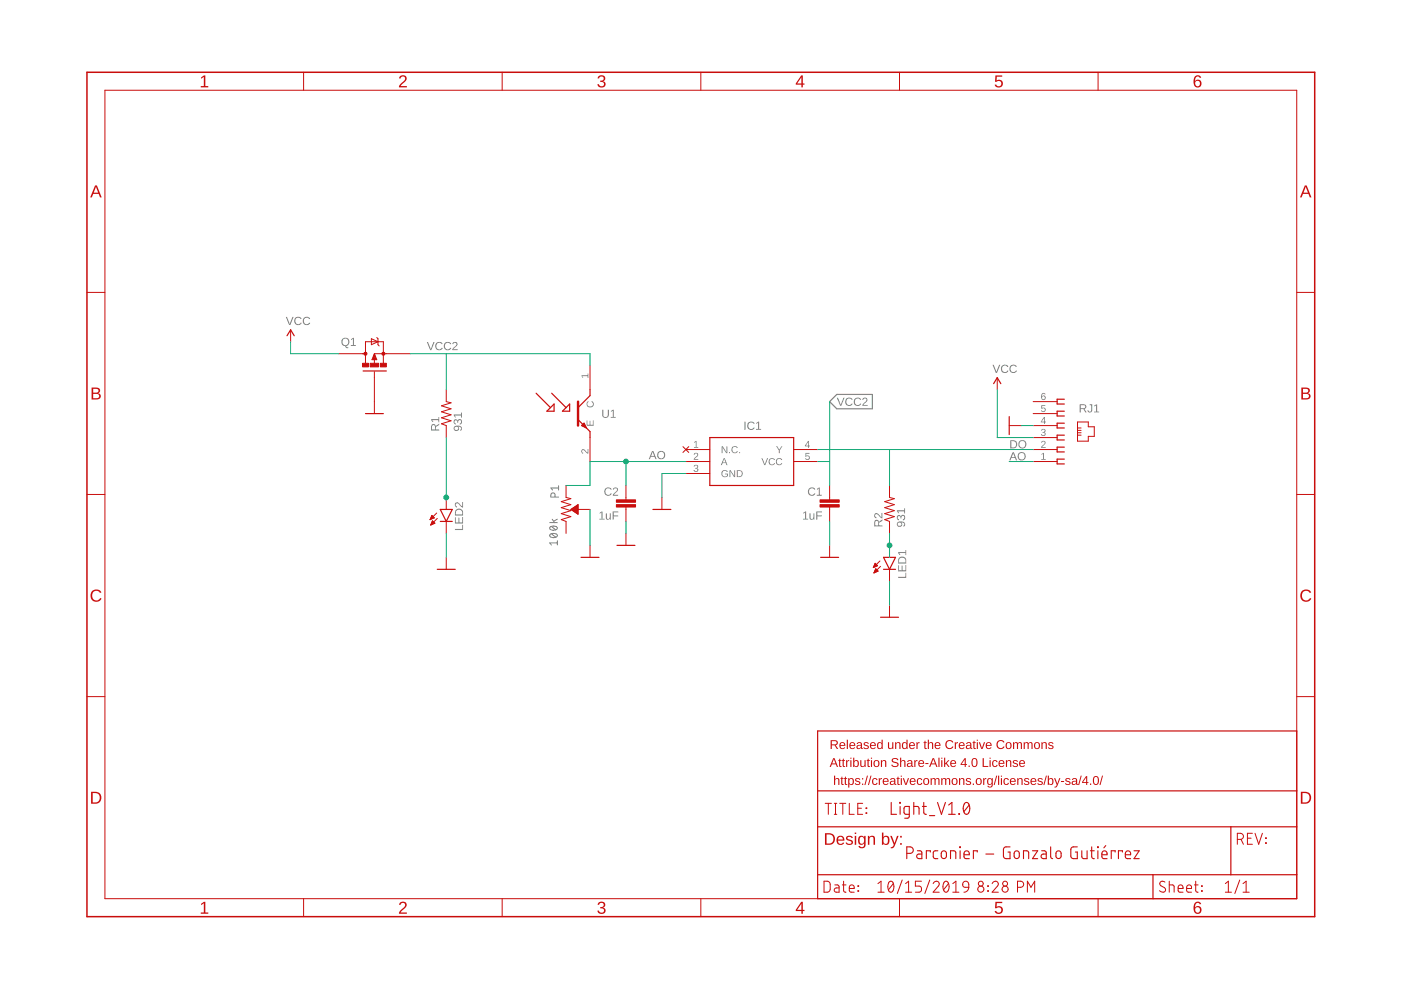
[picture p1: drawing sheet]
<?xml version="1.0" encoding="utf-8"?>
<!DOCTYPE eagle SYSTEM "eagle.dtd">
<!--
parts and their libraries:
SparkFun-Aesthetics: Licensing: Creative Commons ShareAlike 4.0 International - https://creativecommons.org/licenses/by-sa/4.0
-->
<eagle version="9.4.1">
<drawing>
<settings>
<setting alwaysvectorfont="no"/>
<setting verticaltext="up"/>
</settings>
<grid distance="0.1" unitdist="inch" unit="inch" style="lines" multiple="1" display="no" altdistance="0.01" altunitdist="inch" altunit="inch"/>
<schematic xreflabel="%F%N/%S.%C%R" xrefpart="/%S.%C%R">
<fusionteam huburn="a.cGVyc29uYWw6dWUyYzkzNGM3" projecturn="a.cGVyc29uYWw6dWUyYzkzNGM3IzIwMTkwMjE1MTc2NjY5MDA2" folderUrn="urn:adsk.wipprod:fs.folder:co.sClw2ltCQDKWspM3VcaXcg"  versionUrn="urn:adsk.wipprod:fs.file:vf.fE9svtFgQRexy4YPUuwtDw?version=1" camFileUrn="" camFileVersionUrn="" lastpublishedchangeguid="640a286c-0711-0cc1-f4dd-00b790ca1f9c"/>
<libraries>
<library name="SparkFun">
<symbols>
<symbol name="GND">
<wire x1="-1.905" y1="0" x2="1.905" y2="0" width="0.254" layer="94"/>
<text x="-2.54" y="-2.54" size="1.778" layer="96">&gt;VALUE</text>
<pin name="GND" x="0" y="2.54" visible="off" length="short" direction="sup" rot="R270"/>
</symbol>
</symbols>
<devicesets>
<deviceset name="GND" prefix="GND">
<gates>
<gate name="1" symbol="GND" x="0" y="0"/>
</gates>
<devices>
<device name="">
<technologies>
<technology name=""/>
</technologies>
</device>
</devices>
</deviceset>
</devicesets>
</library>
<library name="SparkFun-Aesthetics">
<symbols>
<symbol name="DGND">
<wire x1="-1.905" y1="0" x2="1.905" y2="0" width="0.254" layer="94"/>
<text x="-2.54" y="-2.54" size="1.778" layer="96">&gt;VALUE</text>
<pin name="GND" x="0" y="2.54" visible="off" length="short" direction="sup" rot="R270"/>
</symbol>
<symbol name="VCC">
<wire x1="0.762" y1="1.27" x2="0" y2="2.54" width="0.254" layer="94"/>
<wire x1="0" y1="2.54" x2="-0.762" y2="1.27" width="0.254" layer="94"/>
<text x="-1.016" y="3.556" size="1.778" layer="96">&gt;VALUE</text>
<pin name="VCC" x="0" y="0" visible="off" length="short" direction="sup" rot="R90"/>
</symbol>
</symbols>
<devicesets>
<deviceset name="GND" prefix="GND">
<gates>
<gate name="1" symbol="DGND" x="0" y="0"/>
</gates>
<devices>
<device name="">
<technologies>
<technology name=""/>
</technologies>
</device>
</devices>
</deviceset>
<deviceset name="VCC" prefix="SUPPLY">
<gates>
<gate name="G$1" symbol="VCC" x="0" y="0"/>
</gates>
<devices>
<device name="">
<technologies>
<technology name=""/>
</technologies>
</device>
</devices>
</deviceset>
</devicesets>
</library>
<library name="615006138421">
<symbols>
<symbol name="615006138421" library_locally_modified="yes">
<text x="-1.27" y="12.7" size="1.778" layer="95" align="center-left">&gt;NAME</text>
<text x="-1.27" y="-5.08" size="1.778" layer="96" align="center-left">&gt;VALUE</text>
<pin name="1" x="-5.08" y="-2.54" visible="pad" length="middle" direction="in"/>
<pin name="3" x="-5.08" y="2.54" visible="pad" length="middle" direction="in"/>
<pin name="5" x="-5.08" y="7.62" visible="pad" length="middle" direction="in"/>
<pin name="2" x="-5.08" y="0" visible="pad" length="middle" direction="in"/>
<pin name="4" x="-5.08" y="5.08" visible="pad" length="middle" direction="in"/>
<pin name="6" x="-5.08" y="10.16" visible="pad" length="middle" direction="in"/>
<wire x1="1.524" y1="10.668" x2="0" y2="10.668" width="0.254" layer="94"/>
<wire x1="0" y1="10.668" x2="0" y2="9.652" width="0.254" layer="94"/>
<wire x1="0" y1="9.652" x2="1.524" y2="9.652" width="0.254" layer="94"/>
<wire x1="1.524" y1="8.128" x2="0" y2="8.128" width="0.254" layer="94"/>
<wire x1="0" y1="8.128" x2="0" y2="7.112" width="0.254" layer="94"/>
<wire x1="0" y1="7.112" x2="1.524" y2="7.112" width="0.254" layer="94"/>
<wire x1="1.524" y1="5.588" x2="0" y2="5.588" width="0.254" layer="94"/>
<wire x1="0" y1="5.588" x2="0" y2="4.572" width="0.254" layer="94"/>
<wire x1="0" y1="4.572" x2="1.524" y2="4.572" width="0.254" layer="94"/>
<wire x1="1.524" y1="3.048" x2="0" y2="3.048" width="0.254" layer="94"/>
<wire x1="0" y1="3.048" x2="0" y2="2.032" width="0.254" layer="94"/>
<wire x1="0" y1="2.032" x2="1.524" y2="2.032" width="0.254" layer="94"/>
<wire x1="4.318" y1="1.778" x2="6.604" y2="1.778" width="0.1998" layer="94"/>
<wire x1="6.604" y1="1.778" x2="6.604" y2="2.794" width="0.1998" layer="94"/>
<wire x1="6.604" y1="2.794" x2="7.874" y2="2.794" width="0.1998" layer="94"/>
<wire x1="7.874" y1="2.794" x2="7.874" y2="4.826" width="0.1998" layer="94"/>
<wire x1="7.874" y1="4.826" x2="6.604" y2="4.826" width="0.1998" layer="94"/>
<wire x1="6.604" y1="4.826" x2="6.604" y2="5.842" width="0.1998" layer="94"/>
<wire x1="6.604" y1="5.842" x2="4.318" y2="5.842" width="0.1998" layer="94"/>
<wire x1="4.318" y1="5.842" x2="4.318" y2="4.572" width="0.1998" layer="94"/>
<wire x1="4.318" y1="4.572" x2="4.318" y2="4.064" width="0.1998" layer="94"/>
<wire x1="4.318" y1="4.064" x2="4.318" y2="3.556" width="0.1998" layer="94"/>
<wire x1="4.318" y1="3.556" x2="4.318" y2="3.048" width="0.1998" layer="94"/>
<wire x1="4.318" y1="3.048" x2="4.318" y2="1.778" width="0.1998" layer="94"/>
<wire x1="4.318" y1="4.572" x2="5.08" y2="4.572" width="0.1998" layer="94"/>
<wire x1="4.318" y1="4.064" x2="5.08" y2="4.064" width="0.1998" layer="94"/>
<wire x1="4.318" y1="3.556" x2="5.08" y2="3.556" width="0.1998" layer="94"/>
<wire x1="4.318" y1="3.048" x2="5.08" y2="3.048" width="0.1998" layer="94"/>
<wire x1="1.524" y1="0.508" x2="0" y2="0.508" width="0.254" layer="94"/>
<wire x1="0" y1="0.508" x2="0" y2="-0.508" width="0.254" layer="94"/>
<wire x1="0" y1="-0.508" x2="1.524" y2="-0.508" width="0.254" layer="94"/>
<wire x1="1.524" y1="-2.032" x2="0" y2="-2.032" width="0.254" layer="94"/>
<wire x1="0" y1="-2.032" x2="0" y2="-3.048" width="0.254" layer="94"/>
<wire x1="0" y1="-3.048" x2="1.524" y2="-3.048" width="0.254" layer="94"/>
</symbol>
</symbols>
<devicesets>
<deviceset name="615006138421" prefix="J">
<gates>
<gate name="G$1" symbol="615006138421" x="0" y="0"/>
</gates>
<devices>
<device name="" package="615006138421">
<connects>
<connect gate="G$1" pin="1" pad="1"/>
<connect gate="G$1" pin="2" pad="2"/>
<connect gate="G$1" pin="3" pad="3"/>
<connect gate="G$1" pin="4" pad="4"/>
<connect gate="G$1" pin="5" pad="5"/>
<connect gate="G$1" pin="6" pad="6"/>
</connects>
<package3dinstances>
<package3dinstance package3d_urn="urn:adsk.eagle:package:8853616/5"/>
</package3dinstances>
<technologies>
<technology name="">
<attribute name="3D_PACKAGE" value="" constant="no"/>
<attribute name="ALLIED_NUMBER" value="" constant="no"/>
<attribute name="DESCRIPTION" value="HORIZONTAL PLASTIC 6P6C MODULAR JACK TAP UP" constant="no"/>
<attribute name="HEIGHT" value="mm" constant="no"/>
<attribute name="MANUFACTURER_NAME" value="W&amp;uuml;rth Elektronik" constant="no"/>
<attribute name="MANUFACTURER_PART_NUMBER" value="615006138421" constant="no"/>
<attribute name="OTHER_PART_NUMBER" value="" constant="no"/>
<attribute name="RS_PART_NUMBER" value="7350282" constant="no"/>
<attribute name="SUPPLIER_NAME" value="RS" constant="no"/>
</technology>
</technologies>
</device>
</devices>
</deviceset>
</devicesets>
</library>
<library name="SparkFun-LED">
<symbols>
<symbol name="LED" library_locally_modified="yes">
<wire x1="1.27" y1="0" x2="0" y2="-2.54" width="0.254" layer="94"/>
<wire x1="0" y1="-2.54" x2="-1.27" y2="0" width="0.254" layer="94"/>
<wire x1="1.27" y1="-2.54" x2="0" y2="-2.54" width="0.254" layer="94"/>
<wire x1="0" y1="-2.54" x2="-1.27" y2="-2.54" width="0.254" layer="94"/>
<wire x1="1.27" y1="0" x2="0" y2="0" width="0.254" layer="94"/>
<wire x1="0" y1="0" x2="-1.27" y2="0" width="0.254" layer="94"/>
<wire x1="-2.032" y1="-0.762" x2="-3.429" y2="-2.159" width="0.1524" layer="94"/>
<wire x1="-1.905" y1="-1.905" x2="-3.302" y2="-3.302" width="0.1524" layer="94"/>
<text x="3.556" y="-4.572" size="1.778" layer="95" rot="R90">&gt;NAME</text>
<text x="5.715" y="-4.572" size="1.778" layer="96" rot="R90">&gt;VALUE</text>
<pin name="C" x="0" y="-5.08" visible="off" length="short" direction="pas" rot="R90"/>
<pin name="A" x="0" y="2.54" visible="off" length="short" direction="pas" rot="R270"/>
<polygon width="0.1524" layer="94">
<vertex x="-3.429" y="-2.159"/>
<vertex x="-3.048" y="-1.27"/>
<vertex x="-2.54" y="-1.778"/>
</polygon>
<polygon width="0.1524" layer="94">
<vertex x="-3.302" y="-3.302"/>
<vertex x="-2.921" y="-2.413"/>
<vertex x="-2.413" y="-2.921"/>
</polygon>
</symbol>
</symbols>
<devicesets>
<deviceset name="LED" locally_modified="yes" prefix="D" uservalue="yes" library_locally_modified="yes">
<gates>
<gate name="G$1" symbol="LED" x="0" y="0"/>
</gates>
<devices>
<device name="5MM" package="LED5MM">
<connects>
<connect gate="G$1" pin="A" pad="A"/>
<connect gate="G$1" pin="C" pad="K"/>
</connects>
<package3dinstances>
<package3dinstance package3d_urn="urn:adsk.eagle:package:8915060/1"/>
</package3dinstances>
<technologies>
<technology name=""/>
</technologies>
</device>
<device name="3MM" package="LED3MM">
<connects>
<connect gate="G$1" pin="A" pad="A"/>
<connect gate="G$1" pin="C" pad="K"/>
</connects>
<package3dinstances>
<package3dinstance package3d_urn="urn:adsk.eagle:package:8915059/1"/>
</package3dinstances>
<technologies>
<technology name="">
<attribute name="PROD_ID" value="DIO-08794" constant="no"/>
</technology>
</technologies>
</device>
<device name="1206" package="LED-1206">
<connects>
<connect gate="G$1" pin="A" pad="A"/>
<connect gate="G$1" pin="C" pad="C"/>
</connects>
<package3dinstances>
<package3dinstance package3d_urn="urn:adsk.eagle:package:8915058/1"/>
</package3dinstances>
<technologies>
<technology name=""/>
</technologies>
</device>
<device name="0603" package="LED-0603">
<connects>
<connect gate="G$1" pin="A" pad="A"/>
<connect gate="G$1" pin="C" pad="C"/>
</connects>
<package3dinstances>
<package3dinstance package3d_urn="urn:adsk.eagle:package:8915057/2"/>
</package3dinstances>
<technologies>
<technology name=""/>
</technologies>
</device>
<device name="10MM" package="LED10MM">
<connects>
<connect gate="G$1" pin="A" pad="A"/>
<connect gate="G$1" pin="C" pad="C"/>
</connects>
<package3dinstances>
<package3dinstance package3d_urn="urn:adsk.eagle:package:8915056/1"/>
</package3dinstances>
<technologies>
<technology name=""/>
</technologies>
</device>
<device name="-FKIT-1206" package="FKIT-LED-1206">
<connects>
<connect gate="G$1" pin="A" pad="A"/>
<connect gate="G$1" pin="C" pad="C"/>
</connects>
<package3dinstances>
<package3dinstance package3d_urn="urn:adsk.eagle:package:8915055/1"/>
</package3dinstances>
<technologies>
<technology name=""/>
</technologies>
</device>
<device name="-3MM-NO_SILK" package="LED3MM-NS">
<connects>
<connect gate="G$1" pin="A" pad="A"/>
<connect gate="G$1" pin="C" pad="K"/>
</connects>
<package3dinstances>
<package3dinstance package3d_urn="urn:adsk.eagle:package:8915054/1"/>
</package3dinstances>
<technologies>
<technology name=""/>
</technologies>
</device>
<device name="5MM-KIT" package="LED5MM-KIT">
<connects>
<connect gate="G$1" pin="A" pad="A"/>
<connect gate="G$1" pin="C" pad="K"/>
</connects>
<package3dinstances>
<package3dinstance package3d_urn="urn:adsk.eagle:package:8915053/1"/>
</package3dinstances>
<technologies>
<technology name=""/>
</technologies>
</device>
<device name="1206-BOTTOM" package="LED-1206-BOTTOM">
<connects>
<connect gate="G$1" pin="A" pad="A"/>
<connect gate="G$1" pin="C" pad="C"/>
</connects>
<package3dinstances>
<package3dinstance package3d_urn="urn:adsk.eagle:package:8915041/1"/>
</package3dinstances>
<technologies>
<technology name=""/>
</technologies>
</device>
</devices>
</deviceset>
</devicesets>
</library>
<library name="Perfect_0402">
<symbols>
<symbol name="RESISTOR" library_locally_modified="yes">
<wire x1="2.54" y1="0" x2="2.921" y2="1.016" width="0.1524" layer="94"/>
<wire x1="2.921" y1="1.016" x2="3.556" y2="-1.016" width="0.1524" layer="94"/>
<wire x1="3.556" y1="-1.016" x2="4.191" y2="1.016" width="0.1524" layer="94"/>
<wire x1="4.191" y1="1.016" x2="4.826" y2="-1.016" width="0.1524" layer="94"/>
<wire x1="4.826" y1="-1.016" x2="5.461" y2="1.016" width="0.1524" layer="94"/>
<wire x1="5.461" y1="1.016" x2="6.096" y2="-1.016" width="0.1524" layer="94"/>
<wire x1="6.096" y1="-1.016" x2="6.731" y2="1.016" width="0.1524" layer="94"/>
<wire x1="6.731" y1="1.016" x2="7.366" y2="-1.016" width="0.1524" layer="94"/>
<wire x1="7.366" y1="-1.016" x2="7.62" y2="0" width="0.1524" layer="94"/>
<text x="1.27" y="1.4986" size="1.778" layer="95">&gt;NAME</text>
<text x="1.27" y="-3.302" size="1.778" layer="96">&gt;VALUE</text>
<pin name="2" x="10.16" y="0" visible="off" length="short" direction="pas" swaplevel="1" rot="R180"/>
<pin name="1" x="0" y="0" visible="off" length="short" direction="pas" swaplevel="1"/>
</symbol>
<symbol name="CAP" library_locally_modified="yes">
<wire x1="0" y1="5.08" x2="0" y2="4.572" width="0.1524" layer="94"/>
<wire x1="0" y1="2.54" x2="0" y2="3.048" width="0.1524" layer="94"/>
<text x="1.524" y="5.461" size="1.778" layer="95">&gt;NAME</text>
<text x="1.524" y="0.381" size="1.778" layer="96">&gt;VALUE</text>
<rectangle x1="-2.032" y1="3.048" x2="2.032" y2="3.556" layer="94"/>
<rectangle x1="-2.032" y1="4.064" x2="2.032" y2="4.572" layer="94"/>
<pin name="1" x="0" y="7.62" visible="off" length="short" direction="pas" swaplevel="1" rot="R270"/>
<pin name="2" x="0" y="0" visible="off" length="short" direction="pas" swaplevel="1" rot="R90"/>
</symbol>
</symbols>
<devicesets>
<deviceset name="RES_0402" library_locally_modified="yes">
<gates>
<gate name="G$1" symbol="RESISTOR" x="-5.08" y="0"/>
</gates>
<devices>
<device name="" package="RESC1005X35">
<connects>
<connect gate="G$1" pin="1" pad="1"/>
<connect gate="G$1" pin="2" pad="2"/>
</connects>
<package3dinstances>
<package3dinstance package3d_urn="urn:adsk.eagle:package:8884249/2"/>
</package3dinstances>
<technologies>
<technology name=""/>
</technologies>
</device>
</devices>
</deviceset>
<deviceset name="CAP_0402" prefix="C" uservalue="yes" library_locally_modified="yes">
<gates>
<gate name="G$1" symbol="CAP" x="0" y="0"/>
</gates>
<devices>
<device name="" package="0402">
<connects>
<connect gate="G$1" pin="1" pad="1"/>
<connect gate="G$1" pin="2" pad="2"/>
</connects>
<package3dinstances>
<package3dinstance package3d_urn="urn:adsk.eagle:package:8880359/2"/>
</package3dinstances>
<technologies>
<technology name=""/>
</technologies>
</device>
</devices>
</deviceset>
</devicesets>
</library>
<library name="RU1C002ZPTCL">
<symbols>
<symbol name="RU1C002ZPTCL" library_locally_modified="yes">
<text x="-1.27" y="5.08" size="1.778" layer="95" align="center-left">&gt;NAME</text>
<text x="-1.27" y="-5.08" size="1.778" layer="96" align="center-left">&gt;VALUE</text>
<text x="8.89" y="3.556" size="0.8128" layer="93">D</text>
<text x="8.89" y="-4.064" size="0.8128" layer="93">S</text>
<text x="4.064" y="0.508" size="0.8128" layer="93">G</text>
<pin name="G" x="0" y="0" visible="off" length="middle"/>
<pin name="D" x="10.16" y="7.62" visible="off" length="middle" rot="R270"/>
<pin name="S" x="10.16" y="-7.62" visible="off" length="middle" rot="R90"/>
<wire x1="6.5024" y1="2.413" x2="6.5024" y2="-2.54" width="0.254" layer="94"/>
<wire x1="10.16" y1="0" x2="10.16" y2="-1.905" width="0.1524" layer="94"/>
<wire x1="8.128" y1="-1.905" x2="10.16" y2="-1.905" width="0.1524" layer="94"/>
<wire x1="8.1534" y1="1.905" x2="12.7" y2="1.905" width="0.1524" layer="94"/>
<wire x1="12.7" y1="-1.905" x2="10.16" y2="-1.905" width="0.1524" layer="94"/>
<wire x1="10.16" y1="-1.905" x2="10.16" y2="-2.54" width="0.1524" layer="94"/>
<wire x1="12.7" y1="-1.905" x2="12.7" y2="-0.762" width="0.1524" layer="94"/>
<wire x1="12.7" y1="-0.762" x2="12.7" y2="1.905" width="0.1524" layer="94"/>
<wire x1="12.7" y1="-0.762" x2="13.335" y2="0.635" width="0.1524" layer="94"/>
<wire x1="13.335" y1="0.635" x2="12.065" y2="0.635" width="0.1524" layer="94"/>
<wire x1="12.065" y1="0.635" x2="12.7" y2="-0.762" width="0.1524" layer="94"/>
<wire x1="13.335" y1="-0.762" x2="12.7" y2="-0.762" width="0.1524" layer="94"/>
<wire x1="12.7" y1="-0.762" x2="12.065" y2="-0.762" width="0.1524" layer="94"/>
<wire x1="12.065" y1="-0.762" x2="11.811" y2="-1.016" width="0.1524" layer="94"/>
<wire x1="13.335" y1="-0.762" x2="13.589" y2="-0.508" width="0.1524" layer="94"/>
<wire x1="10.16" y1="0" x2="8.89" y2="0.508" width="0.1524" layer="94"/>
<wire x1="8.89" y1="0.508" x2="8.89" y2="-0.508" width="0.1524" layer="94"/>
<wire x1="8.89" y1="-0.508" x2="10.16" y2="0" width="0.1524" layer="94"/>
<wire x1="9.017" y1="0" x2="8.128" y2="0" width="0.1524" layer="94"/>
<wire x1="9.017" y1="-0.254" x2="9.906" y2="0" width="0.3048" layer="94"/>
<wire x1="9.906" y1="0" x2="9.017" y2="0.254" width="0.3048" layer="94"/>
<wire x1="9.017" y1="0.254" x2="9.017" y2="0" width="0.3048" layer="94"/>
<wire x1="9.017" y1="0" x2="9.271" y2="0" width="0.3048" layer="94"/>
<wire x1="6.35" y1="0" x2="5.08" y2="0" width="0.1524" layer="94"/>
<wire x1="10.16" y1="2.032" x2="10.16" y2="2.54" width="0.254" layer="94"/>
<circle x="10.16" y="-1.905" radius="0.127" width="0.4064" layer="94"/>
<circle x="10.16" y="1.905" radius="0.127" width="0.4064" layer="94"/>
<rectangle x1="7.366" y1="-2.54" x2="8.128" y2="-1.27" layer="94"/>
<rectangle x1="7.366" y1="1.27" x2="8.128" y2="2.54" layer="94"/>
<rectangle x1="7.366" y1="-0.889" x2="8.128" y2="0.889" layer="94"/>
</symbol>
</symbols>
<devicesets>
<deviceset name="RU1C002ZPTCL" locally_modified="yes" prefix="Q" library_locally_modified="yes">
<gates>
<gate name="G$1" symbol="RU1C002ZPTCL" x="0" y="0"/>
</gates>
<devices>
<device name="" package="SOTFL65P210X105-3N">
<connects>
<connect gate="G$1" pin="D" pad="3"/>
<connect gate="G$1" pin="G" pad="1"/>
<connect gate="G$1" pin="S" pad="2"/>
</connects>
<package3dinstances>
<package3dinstance package3d_urn="urn:adsk.eagle:package:8914148/2"/>
</package3dinstances>
<technologies>
<technology name="">
<attribute name="ARROW_PART_NUMBER" value="RU1C002ZPTCL" constant="no"/>
<attribute name="ARROW_PRICE/STOCK" value="" constant="no"/>
<attribute name="DESCRIPTION" value="ROHM - RU1C002ZPTCL - MOSFET, P-CH, -20V, -0.2A, SOT-323FL" constant="no"/>
<attribute name="HEIGHT" value="1.05mm" constant="no"/>
<attribute name="MANUFACTURER_NAME" value="ROHM Semiconductor" constant="no"/>
<attribute name="MANUFACTURER_PART_NUMBER" value="RU1C002ZPTCL" constant="no"/>
<attribute name="RS_PART_NUMBER" value="" constant="no"/>
<attribute name="RS_PRICE/STOCK" value="" constant="no"/>
</technology>
</technologies>
</device>
</devices>
</deviceset>
</devicesets>
</library>
<library name="EAALST05RDMA0">
<symbols>
<symbol name="EAALST05RDMA0" library_locally_modified="yes">
<text x="-3.81" y="15.24" size="1.778" layer="95" align="center-left">&gt;NAME</text>
<text x="-3.81" y="12.7" size="1.778" layer="96" align="center-left">&gt;VALUE</text>
<pin name="E" x="2.54" y="-10.16" length="middle" rot="R90"/>
<pin name="C" x="2.54" y="10.16" length="middle" rot="R270"/>
<wire x1="0" y1="2.54" x2="0" y2="-2.54" width="0.508" layer="94"/>
<wire x1="0" y1="1.27" x2="2.54" y2="3.81" width="0.254" layer="94"/>
<wire x1="0" y1="-1.27" x2="2.54" y2="-3.81" width="0.254" layer="94"/>
<wire x1="2.54" y1="-3.81" x2="2.54" y2="-5.08" width="0.254" layer="94"/>
<wire x1="2.54" y1="3.81" x2="2.54" y2="5.08" width="0.254" layer="94"/>
<wire x1="-5.08" y1="0.508" x2="-6.604" y2="0.508" width="0.254" layer="94"/>
<wire x1="-5.08" y1="0.508" x2="-5.08" y2="2.032" width="0.254" layer="94"/>
<wire x1="-5.08" y1="2.032" x2="-5.842" y2="1.27" width="0.254" layer="94"/>
<wire x1="-5.842" y1="1.27" x2="-6.604" y2="0.508" width="0.254" layer="94"/>
<wire x1="-5.842" y1="1.27" x2="-8.89" y2="4.318" width="0.254" layer="94"/>
<wire x1="-1.778" y1="0.508" x2="-3.302" y2="0.508" width="0.254" layer="94"/>
<wire x1="-1.778" y1="0.508" x2="-1.778" y2="2.032" width="0.254" layer="94"/>
<wire x1="-1.778" y1="2.032" x2="-2.54" y2="1.27" width="0.254" layer="94"/>
<wire x1="-2.54" y1="1.27" x2="-3.302" y2="0.508" width="0.254" layer="94"/>
<wire x1="-2.54" y1="1.27" x2="-5.588" y2="4.318" width="0.254" layer="94"/>
<polygon width="0.254" layer="94">
<vertex x="0.762" y="-2.54"/>
<vertex x="1.27" y="-2.032"/>
<vertex x="1.778" y="-3.048"/>
</polygon>
</symbol>
</symbols>
<devicesets>
<deviceset name="NJL7302L-F3" locally_modified="yes" library_locally_modified="yes">
<gates>
<gate name="G$1" symbol="EAALST05RDMA0" x="0" y="0"/>
</gates>
<devices>
<device name="" package="NJL7302L-F3">
<connects>
<connect gate="G$1" pin="C" pad="1"/>
<connect gate="G$1" pin="E" pad="2"/>
</connects>
<package3dinstances>
<package3dinstance package3d_urn="urn:adsk.eagle:package:11082051/2"/>
</package3dinstances>
<technologies>
<technology name=""/>
</technologies>
</device>
</devices>
</deviceset>
</devicesets>
</library>
<library name="SparkFun-Resistors_2">
<symbols>
<symbol name="TRIMPOT" library_locally_modified="yes">
<pin name="CCW" x="0" y="5.08" visible="off" length="short" direction="pas" swaplevel="1" rot="R270"/>
<pin name="CW" x="0" y="-5.08" visible="off" length="short" direction="pas" swaplevel="1" rot="R90"/>
<pin name="WIPER" x="5.08" y="0" visible="off" length="short" direction="pas" swaplevel="1" rot="R180"/>
<wire x1="0" y1="-2.54" x2="-1.016" y2="-2.159" width="0.1524" layer="94"/>
<wire x1="-1.016" y1="-2.159" x2="1.016" y2="-1.524" width="0.1524" layer="94"/>
<wire x1="1.016" y1="-1.524" x2="-1.016" y2="-0.889" width="0.1524" layer="94"/>
<wire x1="-1.016" y1="-0.889" x2="1.016" y2="-0.254" width="0.1524" layer="94"/>
<wire x1="1.016" y1="-0.254" x2="-1.016" y2="0.381" width="0.1524" layer="94"/>
<wire x1="-1.016" y1="0.381" x2="1.016" y2="1.016" width="0.1524" layer="94"/>
<wire x1="1.016" y1="1.016" x2="-1.016" y2="1.651" width="0.1524" layer="94"/>
<wire x1="-1.016" y1="1.651" x2="1.016" y2="2.286" width="0.1524" layer="94"/>
<wire x1="1.016" y1="2.286" x2="0" y2="2.54" width="0.1524" layer="94"/>
<text x="-1.524" y="2.54" size="1.778" layer="95" font="vector" rot="R90">&gt;NAME</text>
<text x="1.524" y="2.54" size="1.778" layer="96" font="vector" rot="R90" align="top-left">&gt;VALUE</text>
<polygon width="0.1524" layer="94">
<vertex x="1.016" y="0"/>
<vertex x="2.54" y="-1.016"/>
<vertex x="2.54" y="1.016"/>
</polygon>
</symbol>
</symbols>
<devicesets>
<deviceset name="TRIMPOT" locally_modified="yes" prefix="VR" uservalue="yes" library_locally_modified="yes">
<gates>
<gate name="R?" symbol="TRIMPOT" x="0" y="0"/>
</gates>
<devices>
<device name="-PTH-10MM-KNOB-1/2W-10%" package="TRIMPOT-PTH-3386U">
<connects>
<connect gate="R?" pin="CCW" pad="1"/>
<connect gate="R?" pin="CW" pad="3"/>
<connect gate="R?" pin="WIPER" pad="2"/>
</connects>
<package3dinstances>
<package3dinstance package3d_urn="urn:adsk.eagle:package:9103435/1"/>
</package3dinstances>
<technologies>
<technology name="">
<attribute name="PROD_ID" value="RES-09730"/>
<attribute name="SF_SKU" value="COM-09806"/>
<attribute name="VALUE" value="10k"/>
</technology>
</technologies>
</device>
<device name="-SMD-5MM-CLOSED-1/4W-20%" package="TRIMPOT-SMD-5MM">
<connects>
<connect gate="R?" pin="CCW" pad="A"/>
<connect gate="R?" pin="CW" pad="C"/>
<connect gate="R?" pin="WIPER" pad="B"/>
</connects>
<package3dinstances>
<package3dinstance package3d_urn="urn:adsk.eagle:package:9103433/1"/>
</package3dinstances>
<technologies>
<technology name="">
<attribute name="PROD_ID" value="RES-11156"/>
<attribute name="VALUE" value="5k"/>
</technology>
</technologies>
</device>
<device name="-SMD-3MM-CLOSED-1/8W-20%" package="TRIMPOT-SMD-3MM-CLOSED">
<connects>
<connect gate="R?" pin="CCW" pad="1"/>
<connect gate="R?" pin="CW" pad="3"/>
<connect gate="R?" pin="WIPER" pad="2"/>
</connects>
<package3dinstances>
<package3dinstance package3d_urn="urn:adsk.eagle:package:9103432/1"/>
</package3dinstances>
<technologies>
<technology name="">
<attribute name="PROD_ID" value="RES-09285"/>
<attribute name="VALUE" value="10k"/>
</technology>
</technologies>
</device>
<device name="-SMD-3MM-OPEN-1/10W-25%" package="TRIMPOT-SMD-TC33X">
<connects>
<connect gate="R?" pin="CCW" pad="3"/>
<connect gate="R?" pin="CW" pad="1"/>
<connect gate="R?" pin="WIPER" pad="2"/>
</connects>
<package3dinstances>
<package3dinstance package3d_urn="urn:adsk.eagle:package:9103440/1"/>
</package3dinstances>
<technologies>
<technology name="">
<attribute name="PROD_ID" value="RES-12428"/>
<attribute name="VALUE" value="10k"/>
</technology>
</technologies>
</device>
<device name="" package="3309W-1-104">
<connects>
<connect gate="R?" pin="CCW" pad="1"/>
<connect gate="R?" pin="CW" pad="3"/>
<connect gate="R?" pin="WIPER" pad="2"/>
</connects>
<package3dinstances>
<package3dinstance package3d_urn="urn:adsk.eagle:package:9103422/2"/>
</package3dinstances>
<technologies>
<technology name=""/>
</technologies>
</device>
</devices>
</deviceset>
</devicesets>
</library>
<library name="74LVC1G14GW-Q100_1">
<symbols>
<symbol name="74LVC1G14GW-Q100,1" library_locally_modified="yes">
<wire x1="5.08" y1="2.54" x2="22.86" y2="2.54" width="0.254" layer="94"/>
<wire x1="22.86" y1="-7.62" x2="22.86" y2="2.54" width="0.254" layer="94"/>
<wire x1="22.86" y1="-7.62" x2="5.08" y2="-7.62" width="0.254" layer="94"/>
<wire x1="5.08" y1="2.54" x2="5.08" y2="-7.62" width="0.254" layer="94"/>
<text x="24.13" y="7.62" size="1.778" layer="95" align="center-left">&gt;NAME</text>
<text x="24.13" y="5.08" size="1.778" layer="96" align="center-left">&gt;VALUE</text>
<pin name="N.C." x="0" y="0" length="middle" direction="nc"/>
<pin name="A" x="0" y="-2.54" length="middle"/>
<pin name="GND" x="0" y="-5.08" length="middle"/>
<pin name="Y" x="27.94" y="0" length="middle" rot="R180"/>
<pin name="VCC" x="27.94" y="-2.54" length="middle" rot="R180"/>
</symbol>
</symbols>
<devicesets>
<deviceset name="74LVC1G14GW-Q100,1" locally_modified="yes" prefix="IC" library_locally_modified="yes">
<gates>
<gate name="G$1" symbol="74LVC1G14GW-Q100,1" x="0" y="0"/>
</gates>
<devices>
<device name="" package="SOT65P212X110-5N">
<connects>
<connect gate="G$1" pin="A" pad="2"/>
<connect gate="G$1" pin="GND" pad="3"/>
<connect gate="G$1" pin="N.C." pad="1"/>
<connect gate="G$1" pin="VCC" pad="5"/>
<connect gate="G$1" pin="Y" pad="4"/>
</connects>
<package3dinstances>
<package3dinstance package3d_urn="urn:adsk.eagle:package:9103296/2"/>
</package3dinstances>
<technologies>
<technology name="">
<attribute name="ARROW_PART_NUMBER" value="74LVC1G14GW-Q100,1" constant="no"/>
<attribute name="ARROW_PRICE/STOCK" value="https://www.arrow.com/en/products/74lvc1g14gw-q1001/nexperia" constant="no"/>
<attribute name="DESCRIPTION" value="Inverter SchmittTrigger CMOS Auto TSSOP5" constant="no"/>
<attribute name="HEIGHT" value="1.1mm" constant="no"/>
<attribute name="MANUFACTURER_NAME" value="Nexperia" constant="no"/>
<attribute name="MANUFACTURER_PART_NUMBER" value="74LVC1G14GW-Q100,1" constant="no"/>
<attribute name="RS_PART_NUMBER" value="1526474" constant="no"/>
<attribute name="RS_PRICE/STOCK" value="http://befr.rs-online.com/web/p/products/1526474" constant="no"/>
</technology>
</technologies>
</device>
</devices>
</deviceset>
</devicesets>
</library>
<library name="MyFrames">
<symbols>
<symbol name="A4L-LOC">
<frame x1="0" y1="0" x2="260.35" y2="179.07" columns="6" rows="4" layer="94"/>
<wire x1="154.94" y1="3.81" x2="226.06" y2="3.81" width="0.254" layer="94"/>
<wire x1="256.54" y1="19.05" x2="242.57" y2="19.05" width="0.254" layer="94"/>
<wire x1="154.94" y1="3.81" x2="154.94" y2="8.89" width="0.254" layer="94"/>
<wire x1="154.94" y1="8.89" x2="226.06" y2="8.89" width="0.254" layer="94"/>
<wire x1="154.94" y1="8.89" x2="154.94" y2="19.05" width="0.254" layer="94"/>
<wire x1="256.54" y1="19.05" x2="256.54" y2="8.89" width="0.254" layer="94"/>
<wire x1="226.06" y1="8.89" x2="226.06" y2="3.81" width="0.254" layer="94"/>
<wire x1="226.06" y1="8.89" x2="242.57" y2="8.89" width="0.254" layer="94"/>
<wire x1="226.06" y1="3.81" x2="256.54" y2="3.81" width="0.254" layer="94"/>
<wire x1="242.57" y1="19.05" x2="242.57" y2="8.89" width="0.254" layer="94"/>
<wire x1="242.57" y1="19.05" x2="154.94" y2="19.05" width="0.254" layer="94"/>
<wire x1="242.57" y1="8.89" x2="256.54" y2="8.89" width="0.254" layer="94"/>
<wire x1="256.54" y1="8.89" x2="256.54" y2="3.81" width="0.254" layer="94"/>
<wire x1="154.94" y1="19.05" x2="154.94" y2="26.67" width="0.254" layer="94"/>
<wire x1="256.54" y1="39.37" x2="154.94" y2="39.37" width="0.254" layer="94"/>
<wire x1="256.54" y1="39.37" x2="256.54" y2="26.67" width="0.254" layer="94"/>
<wire x1="154.94" y1="26.67" x2="256.54" y2="26.67" width="0.254" layer="94"/>
<wire x1="154.94" y1="26.67" x2="154.94" y2="39.37" width="0.254" layer="94"/>
<wire x1="256.54" y1="26.67" x2="256.54" y2="19.05" width="0.254" layer="94"/>
<text x="156.21" y="5.08" size="2.54" layer="94" font="vector">Date:</text>
<text x="167.64" y="5.08" size="2.54" layer="94" font="vector">&gt;LAST_DATE_TIME</text>
<text x="227.33" y="5.08" size="2.54" layer="94" font="vector">Sheet:</text>
<text x="241.3" y="5.08" size="2.54" layer="94" font="vector">&gt;SHEET</text>
<text x="243.84" y="15.24" size="2.54" layer="94" font="vector">REV:</text>
<text x="156.464" y="21.59" size="2.54" layer="94" font="vector">TITLE:</text>
<text x="170.434" y="21.59" size="2.7432" layer="94" font="vector">&gt;DRAWING_NAME</text>
<text x="157.48" y="35.56" size="1.9304" layer="94">Released under the Creative Commons</text>
<text x="157.48" y="31.75" size="1.9304" layer="94">Attribution Share-Alike 4.0 License</text>
<text x="157.48" y="27.94" size="1.9304" layer="94"> https://creativecommons.org/licenses/by-sa/4.0/</text>
<text x="156.21" y="15.24" size="2.54" layer="94">Design by:</text>
<text x="173.736" y="12.192" size="2.7178" layer="94" font="vector">Parconier - Gonzalo Gutiérrez </text>
</symbol>
</symbols>
<devicesets>
<deviceset name="A4L-LOC" prefix="FRAME" uservalue="yes">
<gates>
<gate name="G$1" symbol="A4L-LOC" x="0" y="0"/>
</gates>
<devices>
<device name="">
<technologies>
<technology name=""/>
</technologies>
</device>
</devices>
</deviceset>
</devicesets>
</library>
</libraries>
<attributes>
</attributes>
<variantdefs>
</variantdefs>
<classes>
<class number="0" name="default" width="0" drill="0">
</class>
</classes>
<parts>
<part name="U1" library="EAALST05RDMA0" deviceset="NJL7302L-F3" device="" package3d_urn="urn:adsk.eagle:package:11082051/2" value="NJL7302L-F3">
<attribute name="MPN" value="NJL7302L-F3"/>
</part>
<part name="GND8" library="SparkFun-Aesthetics" deviceset="GND" device=""/>
<part name="GND9" library="SparkFun-Aesthetics" deviceset="GND" device=""/>
<part name="RJ1" library="615006138421" deviceset="615006138421" device="" package3d_urn="urn:adsk.eagle:package:8853616/5">
<attribute name="MPN" value="54601-906WPLF"/>
</part>
<part name="P1" library="SparkFun-Resistors_2" deviceset="TRIMPOT" device="" package3d_urn="urn:adsk.eagle:package:9103422/2" value="100k">
<attribute name="MPN" value="3309W-1-104"/>
<attribute name="MPNCH" value="065-100K"/>
</part>
<part name="SUPPLY3" library="SparkFun-Aesthetics" deviceset="VCC" device=""/>
<part name="Q1" library="RU1C002ZPTCL" deviceset="RU1C002ZPTCL" device="" package3d_urn="urn:adsk.eagle:package:8914148/2">
<attribute name="MPN" value="RU1C002ZPTCL"/>
<attribute name="SPICEPREFIX" value="Q"/>
</part>
<part name="GND10" library="SparkFun-Aesthetics" deviceset="GND" device=""/>
<part name="SUPPLY4" library="SparkFun-Aesthetics" deviceset="VCC" device=""/>
<part name="R2" library="Perfect_0402" deviceset="RES_0402" device="" package3d_urn="urn:adsk.eagle:package:8884249/2" value="931">
<attribute name="MPN" value="RC0402FR-07931RL"/>
</part>
<part name="LED1" library="SparkFun-LED" deviceset="LED" device="0603" package3d_urn="urn:adsk.eagle:package:8915057/2">
<attribute name="MPN" value="LB Q39E-L2OO-35-1"/>
</part>
<part name="GND11" library="SparkFun-Aesthetics" deviceset="GND" device=""/>
<part name="C1" library="Perfect_0402" deviceset="CAP_0402" device="" package3d_urn="urn:adsk.eagle:package:8880359/2" value="1uF">
<attribute name="MPN" value="CC0402ZRY5V6BB105"/>
</part>
<part name="GND12" library="SparkFun" deviceset="GND" device=""/>
<part name="IC1" library="74LVC1G14GW-Q100_1" deviceset="74LVC1G14GW-Q100,1" device="" package3d_urn="urn:adsk.eagle:package:9103296/2">
<attribute name="MPN" value="74AHC1G14GW-Q100,1"/>
</part>
<part name="GND13" library="SparkFun-Aesthetics" deviceset="GND" device=""/>
<part name="R1" library="Perfect_0402" deviceset="RES_0402" device="" package3d_urn="urn:adsk.eagle:package:8884249/2" value="931">
<attribute name="MPN" value="RC0402FR-07931RL"/>
</part>
<part name="LED2" library="SparkFun-LED" deviceset="LED" device="0603" package3d_urn="urn:adsk.eagle:package:8915057/2">
<attribute name="MPN" value="LTST-C193KRKT-5A "/>
</part>
<part name="GND14" library="SparkFun-Aesthetics" deviceset="GND" device=""/>
<part name="C2" library="Perfect_0402" deviceset="CAP_0402" device="" package3d_urn="urn:adsk.eagle:package:8880359/2" value="1uF">
<attribute name="MPN" value="CC0402ZRY5V6BB105"/>
</part>
<part name="GND7" library="SparkFun-Aesthetics" deviceset="GND" device=""/>
<part name="FRAME1" library="MyFrames" deviceset="A4L-LOC" device=""/>
</parts>
<sheets>
<sheet>
<plain>
</plain>
<instances>
<instance part="GND8" gate="1" x="106.68" y="76.2" smashed="yes"/>
<instance part="GND9" gate="1" x="195.58" y="104.14" smashed="yes" rot="R270"/>
<instance part="RJ1" gate="G$1" x="205.74" y="99.06" smashed="yes">
<attribute name="MPN" x="205.74" y="99.06" size="1.778" layer="96" display="off"/>
<attribute name="NAME" x="210.312" y="106.934" size="1.778" layer="95"/>
</instance>
<instance part="P1" gate="R?" x="101.6" y="86.36" smashed="yes">
<attribute name="MPN" x="101.6" y="86.36" size="1.778" layer="96" display="off"/>
<attribute name="MPNCH" x="101.6" y="86.36" size="1.778" layer="96" display="off"/>
<attribute name="NAME" x="100.076" y="88.9" size="1.778" layer="95" font="vector" rot="R90"/>
<attribute name="VALUE" x="98.044" y="78.74" size="1.778" layer="96" font="vector" rot="R90" align="top-left"/>
</instance>
<instance part="SUPPLY3" gate="G$1" x="193.04" y="111.76" smashed="yes">
<attribute name="VALUE" x="192.024" y="115.316" size="1.778" layer="96"/>
</instance>
<instance part="Q1" gate="G$1" x="60.96" y="109.22" smashed="yes" rot="R90">
<attribute name="NAME" x="57.15" y="121.92" size="1.778" layer="95" rot="R180" align="center-left"/>
<attribute name="MPN" x="60.96" y="109.22" size="1.778" layer="96" rot="R90" display="off"/>
</instance>
<instance part="GND10" gate="1" x="60.96" y="106.68" smashed="yes"/>
<instance part="SUPPLY4" gate="G$1" x="43.18" y="121.92" smashed="yes">
<attribute name="VALUE" x="42.164" y="125.476" size="1.778" layer="96"/>
</instance>
<instance part="R2" gate="G$1" x="170.18" y="81.28" smashed="yes" rot="R90">
<attribute name="MPN" x="170.18" y="81.28" size="1.778" layer="96" rot="R90" display="off"/>
<attribute name="NAME" x="168.6814" y="82.55" size="1.778" layer="95" rot="R90"/>
<attribute name="VALUE" x="173.482" y="82.55" size="1.778" layer="96" rot="R90"/>
</instance>
<instance part="LED1" gate="G$1" x="170.18" y="76.2" smashed="yes">
<attribute name="MPN" x="170.18" y="76.2" size="1.778" layer="96" display="off"/>
<attribute name="NAME" x="173.736" y="71.628" size="1.778" layer="95" rot="R90"/>
<attribute name="VALUE" x="175.895" y="71.628" size="1.778" layer="96" rot="R90"/>
</instance>
<instance part="GND11" gate="1" x="170.18" y="63.5" smashed="yes"/>
<instance part="C1" gate="G$1" x="157.48" y="83.82" smashed="yes" rot="MR0">
<attribute name="MPN" x="157.48" y="83.82" size="1.778" layer="96" rot="MR0" display="off"/>
<attribute name="NAME" x="155.956" y="89.281" size="1.778" layer="95" rot="MR0"/>
<attribute name="VALUE" x="155.956" y="84.201" size="1.778" layer="96" rot="MR0"/>
</instance>
<instance part="GND12" gate="1" x="157.48" y="76.2" smashed="yes" rot="MR0"/>
<instance part="IC1" gate="G$1" x="127" y="99.06" smashed="yes">
<attribute name="MPN" x="127" y="99.06" size="1.778" layer="96" display="off"/>
<attribute name="NAME" x="139.192" y="104.14" size="1.778" layer="95" align="center-left"/>
</instance>
<instance part="GND13" gate="1" x="121.92" y="86.36" smashed="yes"/>
<instance part="R1" gate="G$1" x="76.2" y="101.6" smashed="yes" rot="R90">
<attribute name="MPN" x="76.2" y="101.6" size="1.778" layer="96" rot="R90" display="off"/>
<attribute name="NAME" x="74.7014" y="102.87" size="1.778" layer="95" rot="R90"/>
<attribute name="VALUE" x="79.502" y="102.87" size="1.778" layer="96" rot="R90"/>
</instance>
<instance part="LED2" gate="G$1" x="76.2" y="86.36" smashed="yes">
<attribute name="MPN" x="76.2" y="86.36" size="1.778" layer="96" display="off"/>
<attribute name="NAME" x="79.756" y="81.788" size="1.778" layer="95" rot="R90"/>
<attribute name="VALUE" x="81.915" y="81.788" size="1.778" layer="96" rot="R90"/>
</instance>
<instance part="GND14" gate="1" x="76.2" y="73.66" smashed="yes"/>
<instance part="U1" gate="G$1" x="104.14" y="106.68" smashed="yes">
<attribute name="NAME" x="112.268" y="106.68" size="1.778" layer="95" rot="R180" align="center-left"/>
<attribute name="MPN" x="104.14" y="106.68" size="1.778" layer="96" display="off"/>
</instance>
<instance part="C2" gate="G$1" x="114.3" y="83.82" smashed="yes" rot="MR0">
<attribute name="MPN" x="114.3" y="83.82" size="1.778" layer="96" rot="MR0" display="off"/>
<attribute name="NAME" x="112.776" y="89.281" size="1.778" layer="95" rot="MR0"/>
<attribute name="VALUE" x="112.776" y="84.201" size="1.778" layer="96" rot="MR0"/>
</instance>
<instance part="GND7" gate="1" x="114.3" y="78.74" smashed="yes"/>
<instance part="FRAME1" gate="G$1" x="0" y="0" smashed="yes">
<attribute name="LAST_DATE_TIME" x="167.64" y="5.08" size="2.54" layer="94" font="vector"/>
<attribute name="SHEET" x="241.3" y="5.08" size="2.54" layer="94" font="vector"/>
<attribute name="DRAWING_NAME" x="170.434" y="21.59" size="2.7432" layer="94" font="vector"/>
</instance>
</instances>
<busses>
</busses>
<nets>
<net name="VCC2" class="0">
<segment>
<label x="78.74" y="121.92" size="1.778" layer="95" rot="R180"/>
<pinref part="R1" gate="G$1" pin="2"/>
<wire x1="76.2" y1="111.76" x2="76.2" y2="119.38" width="0.1524" layer="91"/>
<pinref part="Q1" gate="G$1" pin="S"/>
<wire x1="68.58" y1="119.38" x2="76.2" y2="119.38" width="0.1524" layer="91"/>
<wire x1="76.2" y1="119.38" x2="106.68" y2="119.38" width="0.1524" layer="91"/>
<pinref part="U1" gate="G$1" pin="C"/>
<wire x1="106.68" y1="119.38" x2="106.68" y2="116.84" width="0.1524" layer="91"/>
</segment>
<segment>
<pinref part="IC1" gate="G$1" pin="VCC"/>
<wire x1="154.94" y1="96.52" x2="157.48" y2="96.52" width="0.1524" layer="91"/>
<wire x1="157.48" y1="96.52" x2="157.48" y2="109.22" width="0.1524" layer="91"/>
<pinref part="C1" gate="G$1" pin="1"/>
<wire x1="157.48" y1="91.44" x2="157.48" y2="96.52" width="0.1524" layer="91"/>
<label x="157.48" y="109.22" size="1.778" layer="95" xref="yes"/>
</segment>
</net>
<net name="VCC" class="0">
<segment>
<pinref part="SUPPLY3" gate="G$1" pin="VCC"/>
<wire x1="193.04" y1="101.6" x2="193.04" y2="111.76" width="0.1524" layer="91"/>
<pinref part="RJ1" gate="G$1" pin="3"/>
<wire x1="193.04" y1="101.6" x2="200.66" y2="101.6" width="0.1524" layer="91"/>
</segment>
<segment>
<pinref part="Q1" gate="G$1" pin="D"/>
<pinref part="SUPPLY4" gate="G$1" pin="VCC"/>
<wire x1="53.34" y1="119.38" x2="43.18" y2="119.38" width="0.1524" layer="91"/>
<wire x1="43.18" y1="119.38" x2="43.18" y2="121.92" width="0.1524" layer="91"/>
</segment>
</net>
<net name="GND" class="0">
<segment>
<pinref part="Q1" gate="G$1" pin="G"/>
<pinref part="GND10" gate="1" pin="GND"/>
</segment>
<segment>
<pinref part="LED1" gate="G$1" pin="C"/>
<pinref part="GND11" gate="1" pin="GND"/>
<wire x1="170.18" y1="66.04" x2="170.18" y2="71.12" width="0.1524" layer="91"/>
</segment>
<segment>
<pinref part="IC1" gate="G$1" pin="GND"/>
<wire x1="127" y1="93.98" x2="121.92" y2="93.98" width="0.1524" layer="91"/>
<wire x1="121.92" y1="93.98" x2="121.92" y2="88.9" width="0.1524" layer="91"/>
<pinref part="GND13" gate="1" pin="GND"/>
</segment>
<segment>
<pinref part="C1" gate="G$1" pin="2"/>
<pinref part="GND12" gate="1" pin="GND"/>
<wire x1="157.48" y1="78.74" x2="157.48" y2="83.82" width="0.1524" layer="91"/>
</segment>
<segment>
<pinref part="LED2" gate="G$1" pin="C"/>
<pinref part="GND14" gate="1" pin="GND"/>
<wire x1="76.2" y1="76.2" x2="76.2" y2="81.28" width="0.1524" layer="91"/>
</segment>
<segment>
<pinref part="GND8" gate="1" pin="GND"/>
<wire x1="106.68" y1="78.74" x2="106.68" y2="86.36" width="0.1524" layer="91"/>
<pinref part="P1" gate="R?" pin="WIPER"/>
</segment>
<segment>
<pinref part="RJ1" gate="G$1" pin="4"/>
<pinref part="GND9" gate="1" pin="GND"/>
<wire x1="198.12" y1="104.14" x2="200.66" y2="104.14" width="0.1524" layer="91"/>
</segment>
<segment>
<pinref part="C2" gate="G$1" pin="2"/>
<pinref part="GND7" gate="1" pin="GND"/>
<wire x1="114.3" y1="81.28" x2="114.3" y2="83.82" width="0.1524" layer="91"/>
</segment>
</net>
<net name="DO" class="0">
<segment>
<pinref part="R2" gate="G$1" pin="2"/>
<wire x1="170.18" y1="99.06" x2="200.66" y2="99.06" width="0.1524" layer="91"/>
<wire x1="170.18" y1="91.44" x2="170.18" y2="99.06" width="0.1524" layer="91"/>
<pinref part="IC1" gate="G$1" pin="Y"/>
<wire x1="154.94" y1="99.06" x2="170.18" y2="99.06" width="0.1524" layer="91"/>
<pinref part="RJ1" gate="G$1" pin="2"/>
<label x="195.58" y="99.314" size="1.778" layer="95"/>
</segment>
</net>
<net name="N$9" class="0">
<segment>
<pinref part="R2" gate="G$1" pin="1"/>
<wire x1="170.18" y1="81.28" x2="170.18" y2="78.74" width="0.1524" layer="91"/>
<pinref part="LED1" gate="G$1" pin="A"/>
<wire x1="170.18" y1="78.74" x2="170.18" y2="76.2" width="0.1524" layer="91"/>
<junction x="170.18" y="78.74"/>
</segment>
</net>
<net name="N$10" class="0">
<segment>
<pinref part="R1" gate="G$1" pin="1"/>
<wire x1="76.2" y1="101.6" x2="76.2" y2="88.9" width="0.1524" layer="91"/>
<pinref part="LED2" gate="G$1" pin="A"/>
<junction x="76.2" y="88.9"/>
</segment>
</net>
<net name="AO" class="0">
<segment>
<pinref part="RJ1" gate="G$1" pin="1"/>
<wire x1="200.66" y1="96.52" x2="195.58" y2="96.52" width="0.1524" layer="91"/>
<label x="195.58" y="96.774" size="1.778" layer="95"/>
</segment>
<segment>
<pinref part="IC1" gate="G$1" pin="A"/>
<wire x1="106.68" y1="96.52" x2="114.3" y2="96.52" width="0.1524" layer="91"/>
<pinref part="P1" gate="R?" pin="CCW"/>
<wire x1="114.3" y1="96.52" x2="127" y2="96.52" width="0.1524" layer="91"/>
<wire x1="101.6" y1="91.44" x2="106.68" y2="91.44" width="0.1524" layer="91"/>
<wire x1="106.68" y1="91.44" x2="106.68" y2="96.52" width="0.1524" layer="91"/>
<pinref part="U1" gate="G$1" pin="E"/>
<label x="119.126" y="97.028" size="1.778" layer="95"/>
<pinref part="C2" gate="G$1" pin="1"/>
<wire x1="114.3" y1="91.44" x2="114.3" y2="96.52" width="0.1524" layer="91"/>
<junction x="114.3" y="96.52"/>
</segment>
</net>
</nets>
</sheet>
</sheets>
</schematic>
</drawing>
<compatibility>
<note version="8.2" severity="warning">
Since Version 8.2, EAGLE supports online libraries. The ids
of those online libraries will not be understood (or retained)
with this version.
</note>
<note version="8.3" severity="warning">
Since Version 8.3, EAGLE supports URNs for individual library
assets (packages, symbols, and devices). The URNs of those assets
will not be understood (or retained) with this version.
</note>
<note version="8.3" severity="warning">
Since Version 8.3, EAGLE supports the association of 3D packages
with devices in libraries, schematics, and board files. Those 3D
packages will not be understood (or retained) with this version.
</note>
</compatibility>
</eagle>
